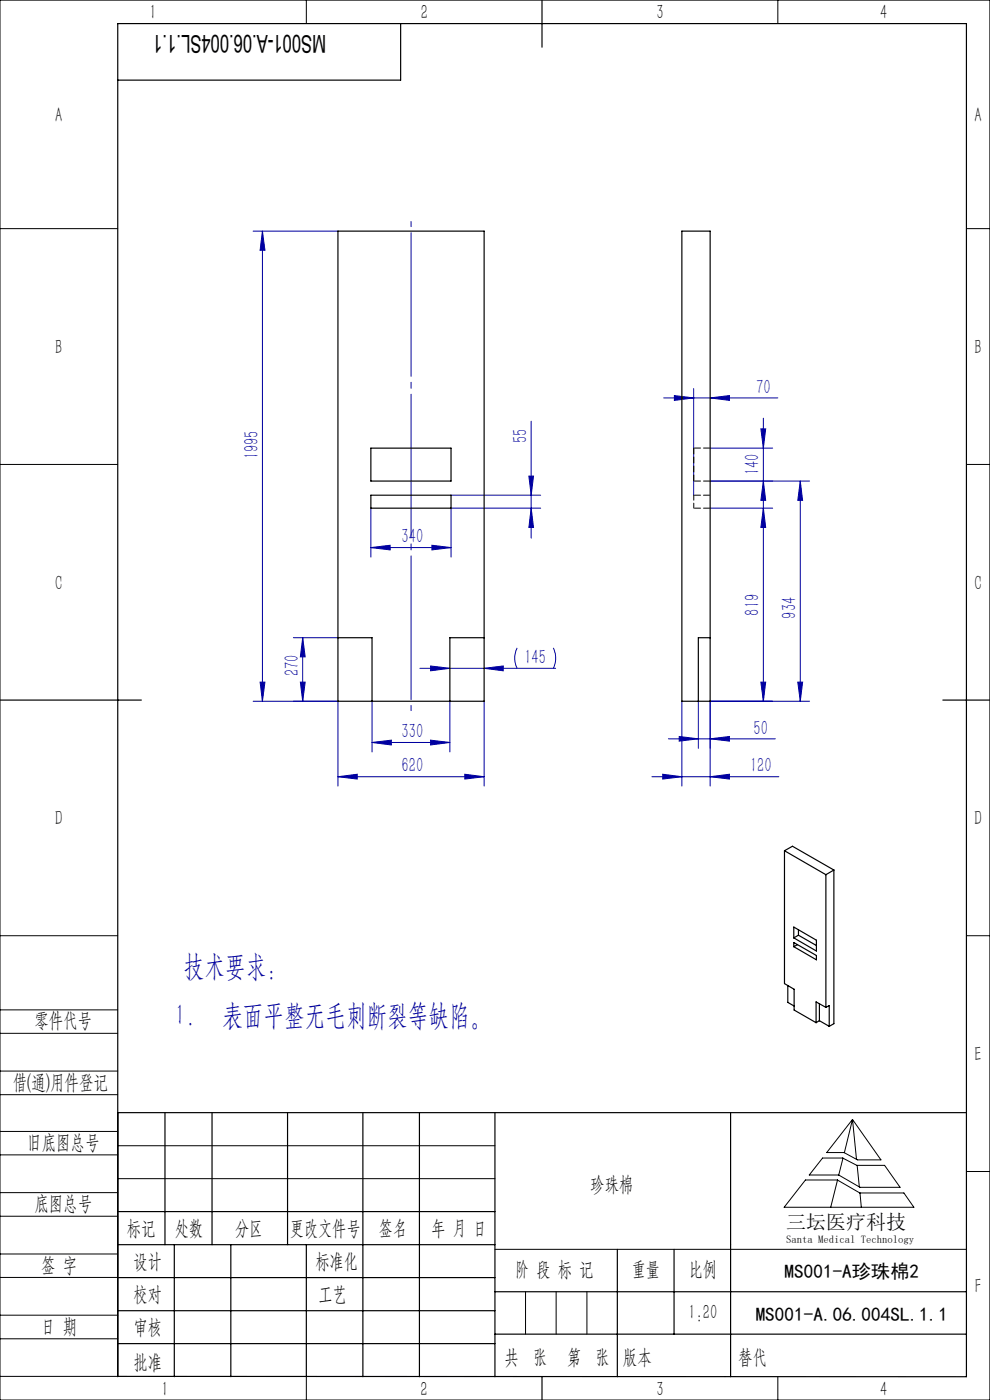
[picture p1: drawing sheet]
<svg xmlns="http://www.w3.org/2000/svg" width="210mm" height="297mm" viewBox="0 0 210 297" stroke-linecap="round" stroke-linejoin="round" font-family="sans-serif">
<g fill="none" stroke="#0000a0" stroke-width=".21">
<path d="M53.7 49h18M55.7 49v99.8M55.7 49l.5 4.1h-1zM112.7 89.4v24.8M140.8 84.4h24.2M143.1 83.9l4 .5-4 .5zM147.1 82.4v22.7M150.6 84.4l4.1-.5v1zM150.6 95.1h13.3M161.4 91h1l-.5 4.1zM161.9 88.7v60.1M78.7 116.2l4.1-.5v1z"/>
<path d="M78.7 107.8v10.4M78.7 116.2h17M91.6 115.7l4.1 .5-4.1 .5zM95.7 105.1h19M112.2 101h1l-.5 4.1zM112.7 107.8l.5 4.1h-1zM114.7 107.8h-19v10.4M150.6 102.1h21.1M150.6 107.8h13.3M161.9 102.1l.5 4h-1zM161.9 107.8l.5 4.1h-1zM169.8 102.1l.5 4h-1.1z"/>
<path d="M169.8 102.1v46.7M62.2 135.3h9.5M64.2 135.3l.5 4h-1zM64.2 135.3v13.5M109.7 137.4l-.1 .4a4.8 4.8 0 0 0 .1 4M117.4 137.4a5 5 0 0 1 0 4.4M53.7 148.8h18v18M55.2 144.7h1l-.5 4.1zM63.7 144.7h1l-.5 4.1zM78.9 157.5l4.1-.5v1zM78.9 148.8v10.7M78.9 157.5h16.5"/>
<path d="M89.1 141.8h28.8M91.3 141.3l4.1 .5-4.1 .5zM91.3 157l4.1 .5-4.1 .5zM95.4 148.8v10.7M102.7 141.8l4.1-.5v1zM102.7 148.8v18M141.8 156.7h22.7M144.1 156.2l4 .5-4 .5zM144.6 148.8v18M148.1 148.8v9.9M150.6 156.7l4.1-.5v1zM161.4 144.7h1l-.5 4.1z"/>
<path d="M169.2 144.7h1.1l-.5 4.1zM171.7 148.8h-21.1v18M71.7 164.8l4.1-.6v1.1zM71.7 164.8h31M98.6 164.2l4.1 .6-4.1 .5zM138.3 164.8h26.9M140.6 164.2l4 .6-4 .5zM150.6 164.8l4.1-.6v1.1z"/>
</g>
<path d="M87.2 150.8v-103.8" fill="none" stroke="#0000a0" stroke-width=".21" stroke-dasharray="30.5 1.3 1.3 1.3" stroke-dashoffset="-2.3"/>
<g fill="none" stroke="#000" stroke-width=".21">
<path d="M0 0h210v297h-210zM65 0v5M165 0v5M0 48.5h25M205 48.5h5M0 98.5h25M205 98.5h5M0 198.5h25M205 198.5h5M0 214.2h25M0 219.2h25M0 232.2h25"/>
<path d="M0 227.2h25M25 236v56h-25M180.8 237.5l6.1 8.6h-5l-2.9-1.6h-3.6zM180.8 237.5l-1.7 7M180.8 237.5l.9 8.5M0 245h25M0 240h25M0 258h25M0 253h25M25 243.1h80M25 250h80M170.9 250.3h6.7l4.8 2.8h9.3l2.2 3h-27.6z"/>
<path d="M174.5 245.7h4.3l3 1.5h5.8l3.3 4.7h-8.5l-4.5-2.6h-6.2zM177.7 250.3l-1.5 5.8M178.8 245.7l-.9 3.6M181.8 247.2l.5 4.6M182.4 253.1l.3 3M205 248.5h5M0 271h25M0 266h25M0 279h25M105 265h100M111.5 274v9M118 274v9"/>
<path d="M124.5 274v9M0 284h25M65 292.1v4.9M153.7 292h.1M165 292v5"/>
</g>
<g fill="none" stroke="#000" stroke-width=".25">
<path d="M85 5v12h-60M115 0v10M0 148.5h30M200 148.5h10M25 236h180M35 236v28.1M45 236v28.1M61 236v28.1M77 236v56.1M89 236v56.1M105 236v56.1M155 236v56.1"/>
<path d="M25 257h80M25 264.1h80M25 271h80M25 278.1h80M37 264.1v28M49 264.1v28M65 264.1v28M105 274h100M131 265v27.1M143 265v18M25 292l180 .1v-287.1h-180v287.1M25 285h80"/>
<path d="M105 283h100M115 292v5"/>
</g>
<g fill="#0000a0">
<path d="M91.6 115.7l4.1 .5-4.1 .5zM78.7 116.2l4.1-.5v1z"/>
<path d="M150.6 156.7l4.1-.5v1zM144.1 156.2l4 .5-4 .5z"/>
<path d="M78.9 157.5l4.1-.5v1zM91.3 157l4.1 .5-4.1 .5z"/>
<path d="M71.7 164.8l4.1-.6v1.1zM98.6 164.2l4.1 .6-4.1 .5zM91.3 141.3l4.1 .5-4.1 .5zM102.7 141.8l4.1-.5v1z"/>
<path d="M150.6 164.8l4.1-.6v1.1zM140.6 164.2l4 .6-4 .5z"/>
<path d="M150.6 84.4l4.1-.5v1zM143.1 83.9l4 .5-4 .5z"/>
<path d="M55.2 144.7h1l-.5 4.1zM55.7 49l.5 4.1h-1z"/>
<path d="M161.4 91h1l-.5 4.1zM161.9 102.1l.5 4h-1z"/>
<path d="M112.2 101h1l-.5 4.1zM112.7 107.8l.5 4.1h-1zM64.2 135.3l.5 4h-1zM63.7 144.7h1l-.5 4.1z"/>
<path d="M161.9 107.8l.5 4.1h-1zM161.4 144.7h1l-.5 4.1zM169.8 102.1l.5 4h-1.1zM169.2 144.7h1.1l-.5 4.1z"/>
</g>
<g fill="none" stroke="#000" stroke-width=".25">
<path d="M71.7 49h31v99.8h-31zM144.6 49h6v99.8h-6zM78.7 95.1h17v7h-17zM78.7 105.1h17v2.7h-17zM71.7 135.3h7.2v13.5M102.7 135.3h-7.3v13.5M150.6 135.3h-2.5v13.5M166.4 180.5v28.2l2.1 1.2v4.4l4.6 2.7M166.4 180.5l8.8 5.1M166.4 180.5l1.7-1 8.8 5.1M168.4 196.7l4.8 2.8v2.3l-4.8-2.8zM168.4 200l4.8 2.7v.9l-4.8-2.8z"/>
<path d="M169.4 198.4l3.8 2.2M169.4 197.2v1.2M169.4 198.4l-1 .6M175.2 185.6v28.1M176.9 184.6l-1.7 1M176.9 184.6v32.6l-1 .5M167.1 209.1v3.6l1.4 .7M169.2 200.4l-.8 .4M173.8 216.5l2.1 1.2M173.8 212.9v3.6M173.8 216.5l-.7 .5M175.2 213.7l.7-.4v4.4"/>
<path d="M175.2 213.7l-2.1-1.2v4.5"/>
</g>
<path d="M147.2 107.8v-2.7" fill="none" stroke="#000" stroke-width=".21" stroke-dasharray="1.3 .6" stroke-dashoffset=".2"/>
<path d="M150.7 95.1h-3.5M147.2 102.1h3.5M150.7 105.1h-3.5M150.7 107.8h-3.5" fill="none" stroke="#000" stroke-width=".21" stroke-dasharray="1.3 .6" stroke-dashoffset="-.2"/>
<path d="M147.2 102.1v-7" fill="none" stroke="#000" stroke-width=".21" stroke-dasharray="1.3 .6"/>
<g font-size="6.3" fill="#0000a0">
<text x="39" y="207">技术要求：</text>
<text x="37.2" y="217.3">1.</text>
<text x="47.2" y="217.3">表面平整无毛刺断裂等缺陷。</text>
</g>
<text font-size="5.2" x="69.2" y="7.3" transform="rotate(-180 69.2 7.3)">MS001-A.06.004SL.1.1</text>
<g font-size="4.4" fill="#010000">
<text x="31.7" y="4.1">1</text>
<text x="89.2" y="4.1">2</text>
<text x="139.2" y="4.1">3</text>
<text x="186.7" y="4.1">4</text>
<text x="156.6" y="289.5">替代</text>
</g>
<g font-size="4.4">
<text x="11.7" y="25.9">A</text>
<text x="206.7" y="25.9">A</text>
<text x="11.7" y="75.1">B</text>
<text x="206.7" y="75.1">B</text>
<text x="11.7" y="125.1">C</text>
<text x="206.7" y="125.1">C</text>
<text x="11.7" y="175.1">D</text>
<text x="206.7" y="175.1">D</text>
<text x="7.3" y="217.9">零件代号</text>
<text x="206.7" y="225.1">E</text>
<text x="2.7" y="231">借(通)用件登记</text>
<text x="5.8" y="243.7">旧底图总号</text>
<text x="7.3" y="256.8">底图总号</text>
<text x="125.2" y="252.6">珍珠棉</text>
<text x="26.9" y="261.9">标记</text>
<text x="37.1" y="261.9">处数</text>
<text x="49.9" y="261.9">分区</text>
<text x="61.5" y="261.9">更改文件号</text>
<text x="80.4" y="261.9">签名</text>
<text x="91.5" y="261.9">年 月 日</text>
<text x="8.7" y="269.8">签 字</text>
<text x="28.3" y="268.9">设计</text>
<text x="66.9" y="268.9">标准化</text>
<text x="109.3" y="270.8">阶 段 标 记</text>
<text x="134" y="270.8">重量</text>
<text x="146.1" y="270.8">比例</text>
<text x="206.8" y="274.4">F</text>
<text x="28.3" y="276">校对</text>
<text x="67.6" y="276">工艺</text>
<text x="146" y="279.8">1:20</text>
<text x="8.7" y="282.9">日 期</text>
<text x="28.4" y="283">审核</text>
<text x="28.3" y="290.4">批准</text>
<text x="107" y="289.5">共 张</text>
<text x="120.3" y="289.5">第 张</text>
<text x="132.1" y="289.5">版本</text>
<text x="34.2" y="296.1">1</text>
<text x="89.2" y="296.2">2</text>
<text x="139.2" y="296.2">3</text>
<text x="186.7" y="296.2">4</text>
</g>
<g font-size="4.4" fill="#0000a0">
<text x="160.4" y="83.5">70</text>
<text x="111.8" y="94" transform="rotate(-90 111.8 94)">55</text>
<text x="54.8" y="97.4" transform="rotate(-90 54.8 97.4)">1995</text>
<text x="161.1" y="100.8" transform="rotate(-90 161.1 100.8)">140</text>
<text x="85.2" y="115.3">340</text>
<text x="161.1" y="130.6" transform="rotate(-90 161.1 130.6)">819</text>
<text x="168.9" y="131.2" transform="rotate(-90 168.9 131.2)">934</text>
<text x="63.4" y="143.4" transform="rotate(-90 63.4 143.4)">270</text>
<text x="111.2" y="140.9">145</text>
<text x="159.9" y="155.8">50</text>
<text x="85.2" y="156.6">330</text>
<text x="85.2" y="163.9">620</text>
<text x="159.1" y="163.9">120</text>
</g>
<text font-size="4.2" x="166.8" y="260.7">三坛医疗科技</text>
<g font-size="4.1">
<text x="166.4" y="271.1">MS001-A珍珠棉2</text>
<text x="160.3" y="280.2">MS001-A.06.004SL.1.1</text>
</g>
<text font-size="2.3" x="166.8" y="263.6">Santa Medical Technology</text>
</svg>
